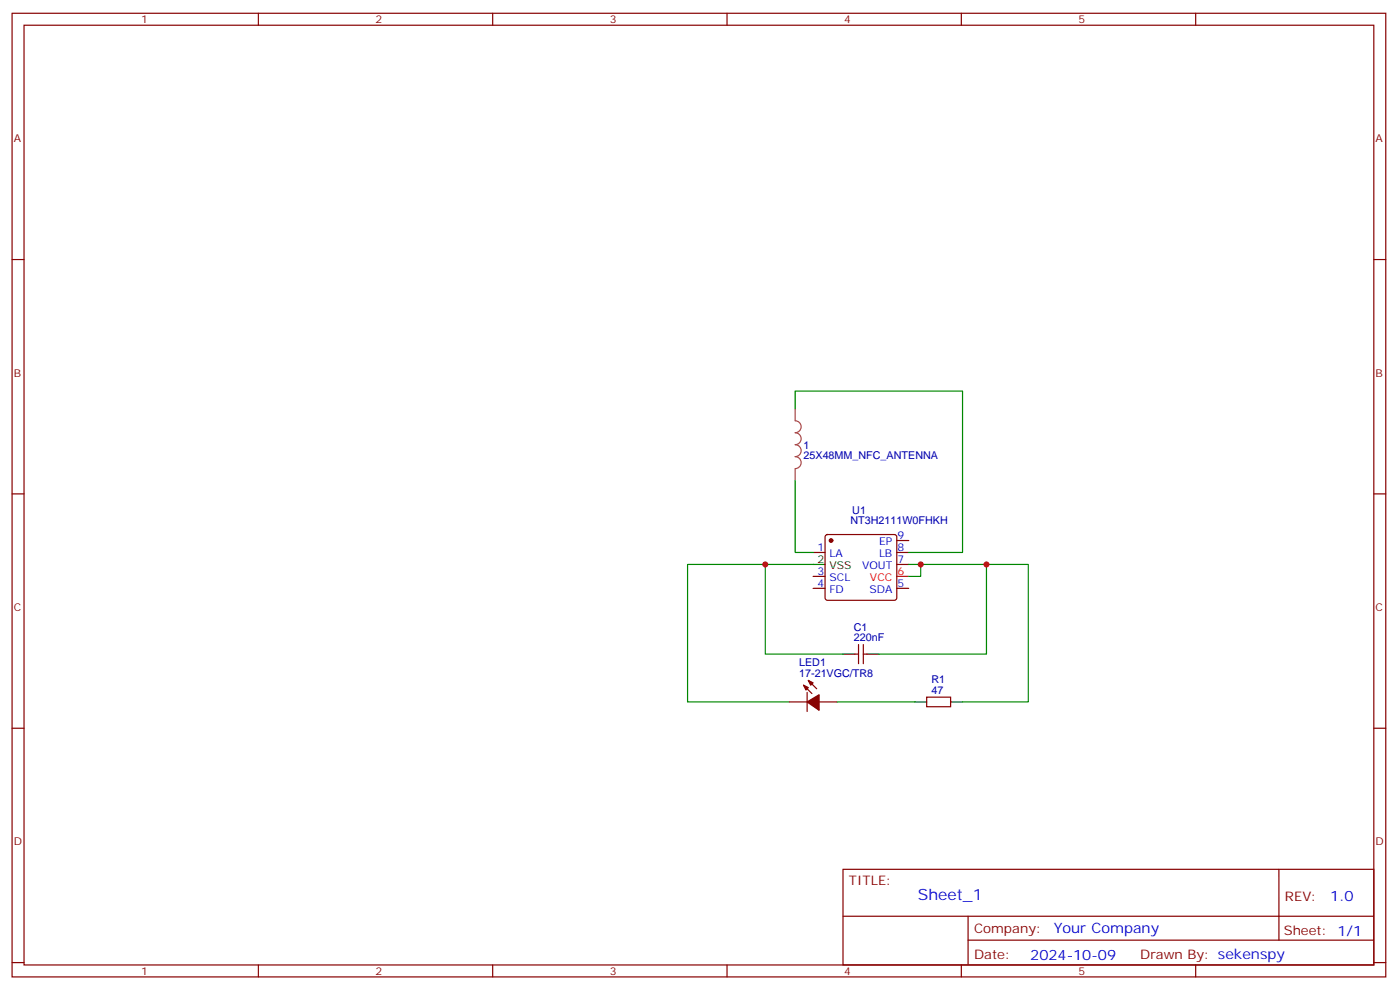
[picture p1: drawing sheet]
<svg xmlns="http://www.w3.org/2000/svg" width="413mm" height="292mm" viewBox="0 0 413 292" stroke-linecap="round" stroke-linejoin="round" font-family="sans-serif">
<g fill="none" stroke="#870000" stroke-width=".35">
<path d="M3.6 3.9h405.3v284.4h-405.3zM7.1 7.4h398.3v277.3h-398.3zM76.2 3.9v3.5M145.4 3.9v3.5M214.5 3.9v3.5M283.7 3.9v3.5M352.8 3.9v3.5M3.6 76.6h3.5M405.4 76.6h3.5M3.6 145.7h3.5M243.7 157.9l.5-.2h19.7l.5 .2 .2 .5v18l-.2 .5-.5 .2h-19.7l-.5-.2-.2-.5v-18zM264.6 159.5h3.5"/>
<path d="M405.4 145.7h3.5M239.9 163h3.6M239.9 173.6h3.6M239.9 170.1h3.6M264.6 163h3.5M264.6 166.5h3.5M264.6 173.6h3.5M252.3 193h1M253.3 190.2v5.6M254.7 190.2v5.6M254.7 193h1.1M3.6 214.9h3.5"/>
<path d="M232.9 207.1h5.3M237.1 202.2l2.5 2.4M238.2 204.3v5.6M238.5 200.8l2.5 2.4M241.7 207.1h5.3M273.4 205.7h7.1v2.8h-7.1zM405.4 214.9h3.5M248.7 256.5h156.7v28.2h-156.7zM377.4 256.5v20.9M248.8 270.4h156.4M285.7 277.4h119.5M285.7 270.4v14.1"/>
<path d="M3.6 284h3.5M76.2 284.7v3.6M145.4 284.7v3.6M214.5 284.7v3.6M283.7 284.7v3.6M352.8 284.7v3.6M405.4 284h3.5"/>
</g>
<path d="M264.6 170.1h3.5" fill="none" stroke="#f00" stroke-width=".35"/>
<path d="M239.9 166.5h3.6M248.7 193h3.6M255.8 193h3.5M269.9 207.1h3.5M280.5 207.1h3.5" fill="none" stroke="#000" stroke-width=".35"/>
<g fill="#870000" stroke="#870000" stroke-width=".35">
<path d="M238.5 200.8l1.4 .7-.7 .7z"/>
<path d="M237.1 202.2l1.4 .7-.7 .7z"/>
<path d="M238.2 207.1l3.5-2.1v4.6z"/>
<circle cx="245.2" cy="159.5" r=".53"/>
</g>
<path d="M234.6 120.7v3.5a1.76 1.76 0 0 1 1.8 1.7 1.76 1.76 0 0 1-1.8 1.8 1.76 1.76 0 0 1 1.8 1.7 1.76 1.76 0 0 1-1.8 1.8 1.76 1.76 0 0 1 1.8 1.8 1.76 1.76 0 0 1-1.8 1.7 1.76 1.76 0 0 1 1.8 1.8 1.76 1.76 0 0 1-1.8 1.8M234.6 138.4v3.5" fill="none" stroke="#a64a4a" stroke-width=".35"/>
<path d="M234.6 120.7v-5.3h49.4v47.6h-15.9M234.6 141.9v21.1h5.3M225.8 166.5h-22.9v40.6h30M239.9 166.5h-14.1v26.5h22.9M268.1 166.5h23v26.5h-31.8M271.7 166.5v3.6h-3.6M291.1 166.5h12.3v40.6h-19.4M247 207.1h22.9" fill="none" stroke="#008700" stroke-width=".35"/>
<g fill="#c00">
<circle cx="271.7" cy="166.5" r=".88"/>
<circle cx="225.8" cy="166.5" r=".88"/>
<circle cx="291.1" cy="166.5" r=".88"/>
</g>
<text font-size="4.6" fill="#00f" x="270.8" y="265.5">Sheet_1</text>
<g font-size="4.2" fill="#00f">
<text x="392.5" y="265.8">1.0</text>
<text x="310.9" y="275.3">Your Company</text>
<text x="304" y="283.1">2024-10-09</text>
</g>
<g font-size="3.9" fill="#800">
<text x="250.5" y="261.1">TITLE:</text>
<text x="379.1" y="265.8">REV:</text>
<text x="287.4" y="275.3">Company:</text>
<text x="378.8" y="275.9">Sheet: 1/1</text>
<text x="287.4" y="283">Date:</text>
<text x="336.5" y="283.1">Draw</text>
<text x="346.6" y="283.1">n By: sekenspy</text>
</g>
<g font-size="3.2" fill="#800">
<text x="41.7" y="6.9">1</text>
<text x="110.8" y="6.9">2</text>
<text x="180" y="6.9">3</text>
<text x="249.1" y="6.9">4</text>
<text x="318.2" y="6.9">5</text>
<text x="4.1" y="42">A</text>
<text x="405.9" y="42">A</text>
<text x="4.1" y="111.2">B</text>
<text x="405.9" y="111.2">B</text>
<text x="4.1" y="180.3">C</text>
<text x="405.9" y="180.3">C</text>
<text x="4.1" y="249.4">D</text>
<text x="405.9" y="249.4">D</text>
<text x="41.7" y="287.7">1</text>
<text x="110.8" y="287.7">2</text>
<text x="180" y="287.7">3</text>
<text x="249.1" y="287.7">4</text>
<text x="318.2" y="287.7">5</text>
</g>
<g font-size="3.2" fill="#000080">
<text x="237.1" y="135.6">25X48MM_NFC_ANTENNA</text>
<text x="237.1" y="132.5">1</text>
<text x="250.9" y="154.7">NT3H2111W0FHKH</text>
<text x="251.5" y="151.7">U1</text>
<text x="251.9" y="189.1">220nF</text>
<text x="251.9" y="186.1">C1</text>
<text x="235.8" y="196.6">LED1</text>
<text x="235.8" y="199.7">17-21VGC/TR8</text>
<text x="274.9" y="201.6">R1</text>
<text x="274.9" y="204.6">47</text>
</g>
<g font-size="3.2" fill="#00f">
<text x="259.4" y="160.9">EP</text>
<text x="264.8" y="159.1">9</text>
<text x="241.3" y="162.7">1</text>
<text x="244.8" y="164.4">LA</text>
<text x="254.4" y="168">VOUT</text>
<text x="259.4" y="164.4">LB</text>
<text x="264.8" y="162.7">8</text>
<text x="264.8" y="166.2">7</text>
<text x="241.3" y="173.2">4</text>
<text x="241.3" y="169.7">3</text>
<text x="244.8" y="171.5">SCL</text>
<text x="264.8" y="173.2">5</text>
<text x="244.8" y="175">FD</text>
<text x="256.5" y="175">SDA</text>
</g>
<g font-size="3.2">
<text x="241.3" y="166.2">2</text>
<text x="244.8" y="168">VSS</text>
</g>
<g font-size="3.2" fill="#f00">
<text x="256.7" y="171.5">VCC</text>
<text x="264.8" y="169.7">6</text>
</g>
</svg>
